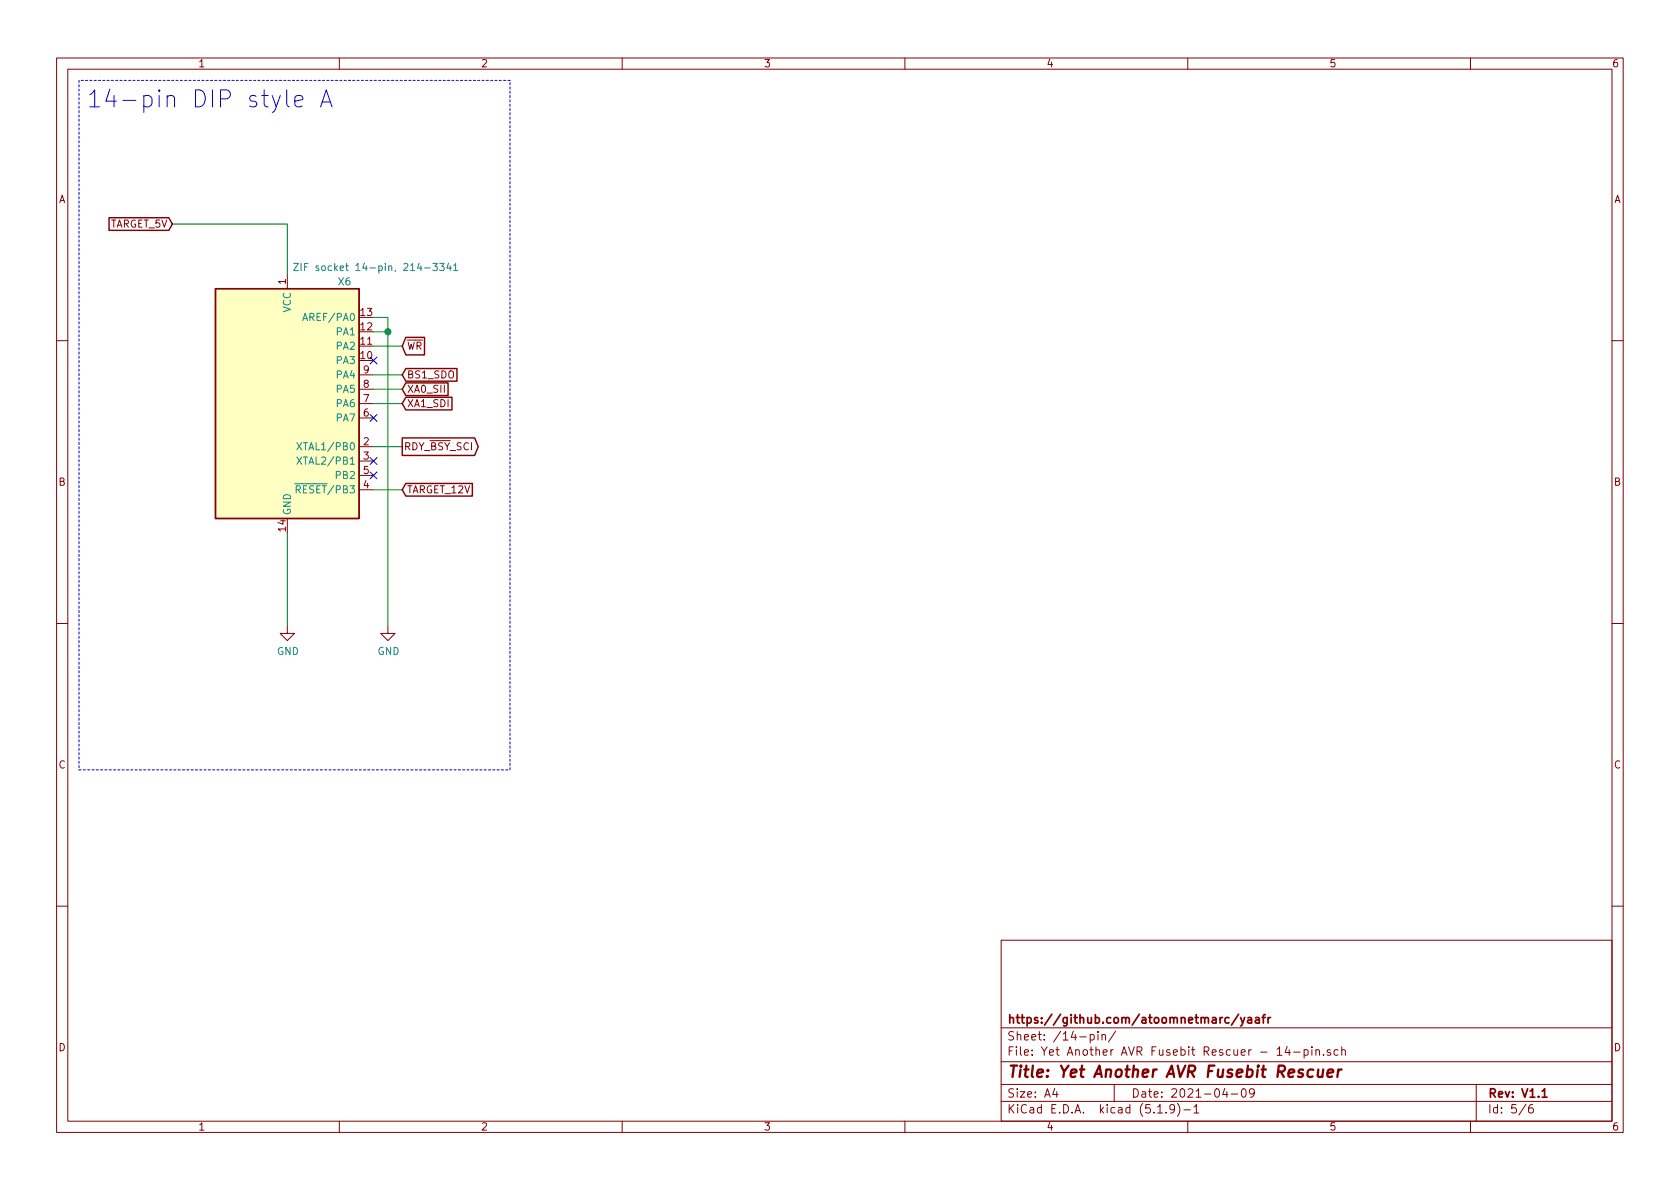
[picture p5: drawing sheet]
EESchema Schematic File Version 4
EELAYER 30 0
EELAYER END
$Descr A4 11693 8268
encoding utf-8
Sheet 5 6
Title "Yet Another AVR Fusebit Rescuer"
Date "2021-04-09"
Rev "V1.1"
Comp "https://github.com/atoomnetmarc/yaafr"
Comment1 ""
Comment2 ""
Comment3 ""
Comment4 ""
$EndDescr
Wire Wire Line
	1200 1550 2000 1550
Wire Wire Line
	2000 1550 2000 1900
Text GLabel 1200 1550 0    50   Input ~ 0
TARGET_5V
Text Notes 600  750  0    118  ~ 0
14-pin DIP style A
Text GLabel 2800 3400 2    50   Input ~ 0
TARGET_12V
Wire Wire Line
	2800 3400 2600 3400
$Comp
L power:GND #PWR?
U 1 1
P 2000 4350
AR Path="/60FCC59D" Ref="#PWR?"  Part="1" 
AR Path="/60E59523/60FCC59D" Ref="#PWR?"  Part="1" 
AR Path="/60E6838F/60FCC59D" Ref="#PWR?"  Part="1" 
AR Path="/60FC9EAA/60FCC59D" Ref="#PWR08"  Part="1" 
F 0 "#PWR08" H 2000 4100 50  0001 C CNN
F 1 "GND" H 2005 4177 50  0000 C CNN
F 2 "" H 2000 4350 50  0001 C CNN
F 3 "" H 2000 4350 50  0001 C CNN
	1    2000 4350
	1    0    0    -1  
$EndComp
Wire Wire Line
	2000 3700 2000 4350
Text GLabel 2800 3100 2    50   Output ~ 0
RDY_~BSY~_SCI
Text GLabel 2800 2600 2    50   Input ~ 0
BS1_SDO
Text GLabel 2800 2700 2    50   Input ~ 0
XA0_SII
Wire Wire Line
	2600 3100 2800 3100
Wire Wire Line
	2600 2600 2800 2600
Wire Wire Line
	2800 2700 2600 2700
Wire Notes Line
	550  550  550  5350
Wire Notes Line
	550  5350 3550 5350
Wire Notes Line
	3550 5350 3550 550 
Wire Notes Line
	3550 550  550  550 
$Comp
L MCU_Microchip_ATtiny:ATtiny24A-PU X6
U 1 1
P 2000 2800
F 0 "X6" H 2450 3650 50  0000 R CNN
F 1 "ZIF socket 14-pin, 214-3341" H 3200 3750 50  0000 R CNN
F 2 "Socket:DIP_Socket-14_W4.3_W5.08_W7.62_W10.16_W10.9_3M_214-3339-00-0602J" H 2000 2800 50  0001 C CIN
F 3 "http://ww1.microchip.com/downloads/en/DeviceDoc/doc8183.pdf" H 2000 2800 50  0001 C CNN
	1    2000 2800
	1    0    0    -1  
$EndComp
$Comp
L power:GND #PWR?
U 1 1
P 2700 4350
AR Path="/60FD03CD" Ref="#PWR?"  Part="1" 
AR Path="/60E59523/60FD03CD" Ref="#PWR?"  Part="1" 
AR Path="/60E6838F/60FD03CD" Ref="#PWR?"  Part="1" 
AR Path="/60FC9EAA/60FD03CD" Ref="#PWR09"  Part="1" 
F 0 "#PWR09" H 2700 4100 50  0001 C CNN
F 1 "GND" H 2705 4177 50  0000 C CNN
F 2 "" H 2700 4350 50  0001 C CNN
F 3 "" H 2700 4350 50  0001 C CNN
	1    2700 4350
	1    0    0    -1  
$EndComp
Wire Wire Line
	2600 2200 2700 2200
Wire Wire Line
	2700 2200 2700 2300
Wire Wire Line
	2600 2300 2700 2300
Connection ~ 2700 2300
NoConn ~ 2600 2500
NoConn ~ 2600 3200
NoConn ~ 2600 3300
Text GLabel 2800 2800 2    50   Input ~ 0
XA1_SDI
Wire Wire Line
	2800 2800 2600 2800
NoConn ~ 2600 2900
Wire Wire Line
	2700 2300 2700 4350
Text GLabel 2800 2400 2    50   Input ~ 0
~WR
Wire Wire Line
	2600 2400 2800 2400
$EndSCHEMATC
